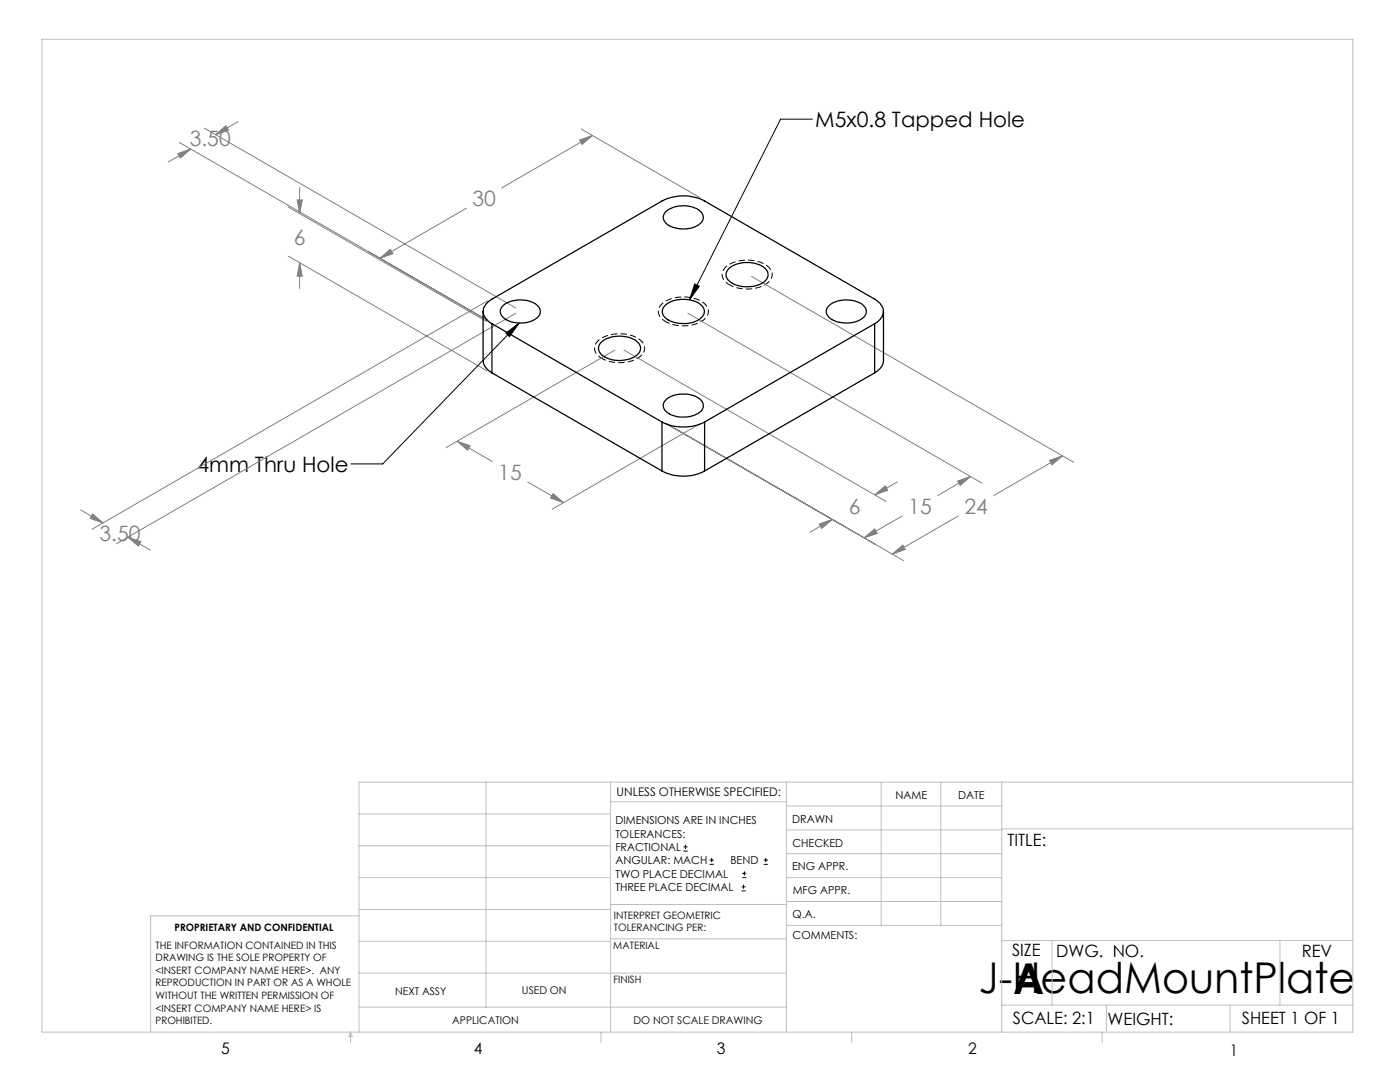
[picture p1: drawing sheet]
<svg xmlns="http://www.w3.org/2000/svg" width="279mm" height="216mm" viewBox="0 0 279 216" stroke-linecap="round" stroke-linejoin="round" font-family="sans-serif">
<g fill="none" stroke="#000" stroke-width=".2">
<path d="M162.1 23.8h-6.3l-18.2 36M138.6 56.7l1 .4-2 2.7zM101 66.5l2.6-2-1.9 2.7zM103.6 64.5l-27.2 28.1h-6.4M136.4 169.8h.8M136.4 169h.8M136.8 168.6v.8M141.6 172.5h.9M141.6 171.6h.9M142 171.2v.8M148 177.8h.8M148 177h.8"/>
<path d="M148.1 175.1h.8M148.1 174.3h.8M148.4 176.5v.8M148.6 173.9v.8M152.4 172.5h.8M152.4 171.6h.8M152.8 171.2v.8"/>
</g>
<g fill="none" stroke="#808080" stroke-width=".2">
<path d="M35.5 30.7l2.6-1-2.1 1.8zM35.8 28.4l61.5 35.5M38.1 29.7l-4.5 2.6M40.8 25.6l62.1 35.9M43 26.9l2.1-1.8 .5 .9zM47.5 24.3l-4.5 2.6M59.3 39.9h1l-.5 2.7zM59.8 37.4v5.2M115.7 27.9l2.6-.9-2.1 1.8zM116 25.8l23.7 13.6M118.3 27l-18.2 10.5M57.5 41.3l39.7 22.9"/>
<path d="M57.5 51.1l39.7 22.9M59.8 52.4v5.2M59.8 52.4l.5 2.7h-1zM75.8 51.5l2.1-1.8 .5 .9zM93.1 41.6l-17.3 9.9M150 55.2l64.3 37.1M97.3 60l-79 45.6M102.9 62.5l-79.6 46M122.7 69.8l-33.7 19.5M124.5 69.8l52.3 30.2M137.3 62.5l58.6 33.9M91.2 88.1l7 4"/>
<path d="M91.2 88.1l2.6 .8-.5 .9zM105.3 96.2l7.2 4.1M110.4 98.5l2.1 1.8-2.6-.9zM133 84.6l47.3 27.3M139.7 84.6l-29.5 17M174.6 98.7l2.1-1.8 .5 .9zM179.1 96.2l-4.5 2.5M191.1 96l2.6-.9-2.1 1.8zM193.7 95.1l-6.6 3.8M209.4 91.9l2.6-.9-2.1 1.7zM212 91l-13.7 7.9M16.1 101.7l4.5 2.7"/>
<path d="M18.5 102.6l2.1 1.8-2.6-1zM25.5 107.2l4.5 2.6M25.5 107.2l2.6 .9-.5 .9zM163.5 104.6l2.6-1-2.1 1.8zM166.1 103.6l-4.5 2.6M172.5 107.3l2.1-1.7 .5 .8zM178.1 110.6l2.1-1.8 .5 .8zM180.1 102.9l-7.6 4.4M191.3 102.9l-13.2 7.7"/>
</g>
<path d="M145.6 56.8a2.16 2.16 0 0 1-1.5-2 2.16 2.16 0 0 1 1.5-2.1 7.4 7.4 0 0 1 7.9 .7 2.06 2.06 0 0 1-.8 3.4 7.8 7.8 0 0 1-7.1 0M120.1 71.5a2.16 2.16 0 0 1-1.4-2.1 2.16 2.16 0 0 1 1.5-2 7.4 7.4 0 0 1 7.8 .7 2.06 2.06 0 0 1-.8 3.4 7.8 7.8 0 0 1-7.1 0M132.8 64.2a2.16 2.16 0 0 1-1.4-2.1 2.16 2.16 0 0 1 1.5-2 7.4 7.4 0 0 1 7.9 .7 2.06 2.06 0 0 1-.8 3.3 7.8 7.8 0 0 1-7.2 .1" fill="none" stroke="#000" stroke-width=".2" stroke-dasharray="1.3 .6" stroke-dashoffset=".4" stroke-linecap="butt"/>
<g fill="none" stroke="#c0c0c0" stroke-width=".2">
<path d="M8.4 7.8h261.6v198.2h-261.6zM97 156.1v44.9M121.8 156.1v49.9M121.8 160h35.2M157 156.1v49.9M175.9 156.1v28.5M187.7 156.1v28.5M199.9 156.1v49.9M270 156.1h-198.4v49.9M71.6 175.1h50.2M71.6 168.8h50.2M71.6 162.4h50.2"/>
<path d="M157 170.4h42.9M157 165.6h42.9M157 160.8h42.9M157 175.1h42.9M157 179.9h42.9M199.9 165.4h70.1M71.6 194.2h85.4M71.6 187.8h50.2M71.6 181.5h50.2M71.6 182.7h-41.5v23.3M121.8 187.3h35.2M121.8 180.5h35.2"/>
<path d="M157 184.6h42.9M199.9 187.7h70.1M210 187.7v12.9M255.4 187.7v12.9M70 206v2.1M70 206l.3 .8h-.7zM71.6 201h85.4M119.9 206v2.1M170 206v2.1M199.9 200.6h70.1M220 206v2.1M220.8 200.6v5.4"/>
<path d="M245.5 200.6v5.4"/>
</g>
<path d="M91.2 88.1l2.6 .8-.5 .9zM110.4 98.5l2.1 1.8-2.6-.9zM174.6 98.7l2.1-1.8 .5 .9zM163.5 104.6l2.6-1-2.1 1.8zM172.5 107.3l2.1-1.7 .5 .8zM191.1 96l2.6-.9-2.1 1.8zM178.1 110.6l2.1-1.8 .5 .8zM209.4 91.9l2.6-.9-2.1 1.7zM59.3 39.9h1l-.5 2.7zM59.8 52.4l.5 2.7h-1zM75.8 51.5l2.1-1.8 .5 .9zM115.7 27.9l2.6-.9-2.1 1.8zM25.5 107.2l2.6 .9-.5 .9zM18.5 102.6l2.1 1.8-2.6-1zM43 26.9l2.1-1.8 .5 .9zM35.5 30.7l2.6-1-2.1 1.8z" fill="#808080"/>
<path d="M138.6 56.7l1 .4-2 2.7zM101 66.5l2.6-2-1.9 2.7z" fill="#000"/>
<g fill="none" stroke="#000" stroke-width=".25">
<path d="M132.8 42.4a5.7 5.7 0 0 1 7.1-.1 1.62 1.62 0 0 1-.6 2.6 5.9 5.9 0 0 1-6.4-.3 1.5 1.5 0 0 1-.1-2.2zM145.5 53.6a6.1 6.1 0 0 1 7.3 .1 1.67 1.67 0 0 1-.5 2.7 6.3 6.3 0 0 1-6.8-.3 1.61 1.61 0 0 1 0-2.5zM96.4 62.2v9.8a3.1 3.1 0 0 0 1.8 2.4M98.2 64.6a2.6 2.6 0 0 1-1.8-2.5 2.6 2.6 0 0 1 1.8-2.4l33.9-19.6a9.3 9.3 0 0 1 8.5 0l34 19.6a2.55 2.55 0 0 1 1.3 3.7l-1.3 1.2M98.2 64.6l33.9 19.6M98.2 74.4l33.9 19.6M98.2 64.6v9.8M100.5 60.9a5.7 5.7 0 0 1 6.9 .2 1.62 1.62 0 0 1-.6 2.6 6 6 0 0 1-6.4-.4 1.49 1.49 0 0 1 .1-2.4zM120 68.3a6 6 0 0 1 7.4 .1 1.76 1.76 0 0 1-.9 2.9 5.9 5.9 0 0 1-6.7-.8 1.58 1.58 0 0 1 .2-2.2zM132.7 61a6 6 0 0 1 7.4 0 1.67 1.67 0 0 1-.5 2.7 6.3 6.3 0 0 1-6.8-.3 1.62 1.62 0 0 1-.1-2.4zM133 79.7a5.8 5.8 0 0 1 6.9 .2 1.62 1.62 0 0 1-.6 2.6 5.7 5.7 0 0 1-6.6-.6 1.48 1.48 0 0 1 .3-2.2zM165.3 61.2a5.6 5.6 0 0 1 7.1-.1 1.62 1.62 0 0 1-.6 2.6 6 6 0 0 1-6.3-.4 1.46 1.46 0 0 1-.2-2.1z"/>
<path d="M174.6 64.6l-34 19.6M174.6 64.6v9.8M174.6 74.4l-34 19.6M176.3 62.2v9.8a3.1 3.1 0 0 1-1.7 2.4M132.1 94a9.3 9.3 0 0 0 8.5 0M132.1 84.2a9.6 9.6 0 0 0 8.5 0M132.1 84.2v9.8M140.6 84.2v9.8"/>
</g>
<g font-size="8.5">
<text x="195.3" y="198.1">J-HeadMountPlate</text>
<text x="202.2" y="198.3">A</text>
</g>
<g font-size="4.2" fill="#808080">
<text x="37.9" y="29.1">3.50</text>
<text x="94.3" y="41.1">30</text>
<text x="58.6" y="48.8">6</text>
<text x="99.4" y="95.7">15</text>
<text x="19.9" y="107.9">3.50</text>
<text x="169.4" y="102.7">6</text>
<text x="181.3" y="102.5">15</text>
<text x="192.5" y="102.5">24</text>
</g>
<g font-size="4.2">
<text x="162.7" y="25.4">M5x0.8 Tapped Hole</text>
<text x="39.4" y="94.1">4mm Thru Hole</text>
</g>
<g font-size="3.4">
<text x="201.1" y="168.8">TITLE:</text>
<text x="202" y="190.8">SIZE</text>
<text x="210.8" y="190.9">DWG. NO.</text>
<text x="259.8" y="191">REV</text>
<text x="202.1" y="204.4">SCALE: 2:1</text>
<text x="221" y="204.5">WEIGHT:</text>
<text x="247.8" y="204.4">SHEET 1 OF 1</text>
</g>
<g font-size="3.2">
<text x="44.2" y="210.4">5</text>
<text x="94.6" y="210.3">4</text>
<text x="143.1" y="210.4">3</text>
<text x="193.2" y="210.3">2</text>
<text x="245.4" y="210.6">1</text>
</g>
<text font-size="2.4" x="123.1" y="158.9">UNLESS OTHERWISE SPECIFIED:</text>
<g font-size="2.2">
<text x="178.7" y="159.4">NAME</text>
<text x="191.2" y="159.4">DATE</text>
<text x="122.8" y="164.5">DIMENSIONS ARE IN INCHES</text>
<text x="122.8" y="167.1">TOLERANCES:</text>
<text x="158.1" y="164.2">DRAWN</text>
<text x="122.8" y="169.8">FRACTIONAL</text>
<text x="122.8" y="172.5">ANGULAR: MACH</text>
<text x="145.8" y="172.5">BEND</text>
<text x="158.1" y="173.7">ENG APPR.</text>
<text x="158.2" y="169.1">CHECKED</text>
<text x="122.8" y="175.1">TWO PLACE DECIMAL</text>
<text x="122.8" y="177.8">THREE PLACE DECIMAL</text>
<text x="158.2" y="178.4">MFG APPR.</text>
<text x="158.2" y="183.2">Q.A.</text>
<text x="158.2" y="187.4">COMMENTS:</text>
</g>
<g font-size="2.1">
<text x="78.8" y="198.5">NEXT ASSY</text>
<text x="104.2" y="198.4">USED ON</text>
<text x="90.2" y="204.3">APPLICATION</text>
<text x="126.4" y="204.3">DO NOT SCALE DRAWING</text>
</g>
<g font-size="2">
<text x="34.8" y="185.7">PROPRIETARY AND CONFIDENTIAL</text>
<text x="122.5" y="183.3">INTERPRET GEOMETRIC</text>
<text x="122.5" y="185.9">TOLERANCING PER:</text>
<text x="31.1" y="189.3">THE INFORMATION CONTAINED IN THIS</text>
<text x="31.1" y="191.8">DRAWING IS THE SOLE PROPERTY OF</text>
<text x="122.4" y="189.4">MATERIAL</text>
<text x="31.1" y="194.3">&lt;INSERT COMPANY NAME HERE&gt;. ANY</text>
<text x="31.1" y="196.8">REPRODUCTION IN PART OR AS A WHOLE</text>
<text x="122.4" y="196.2">FINISH</text>
<text x="31.1" y="199.4">WITHOUT THE WRITTEN PERMISSION OF</text>
<text x="31.1" y="201.9">&lt;INSERT COMPANY NAME HERE&gt; IS</text>
<text x="31.1" y="204.4">PROHIBITED.</text>
</g>
</svg>
